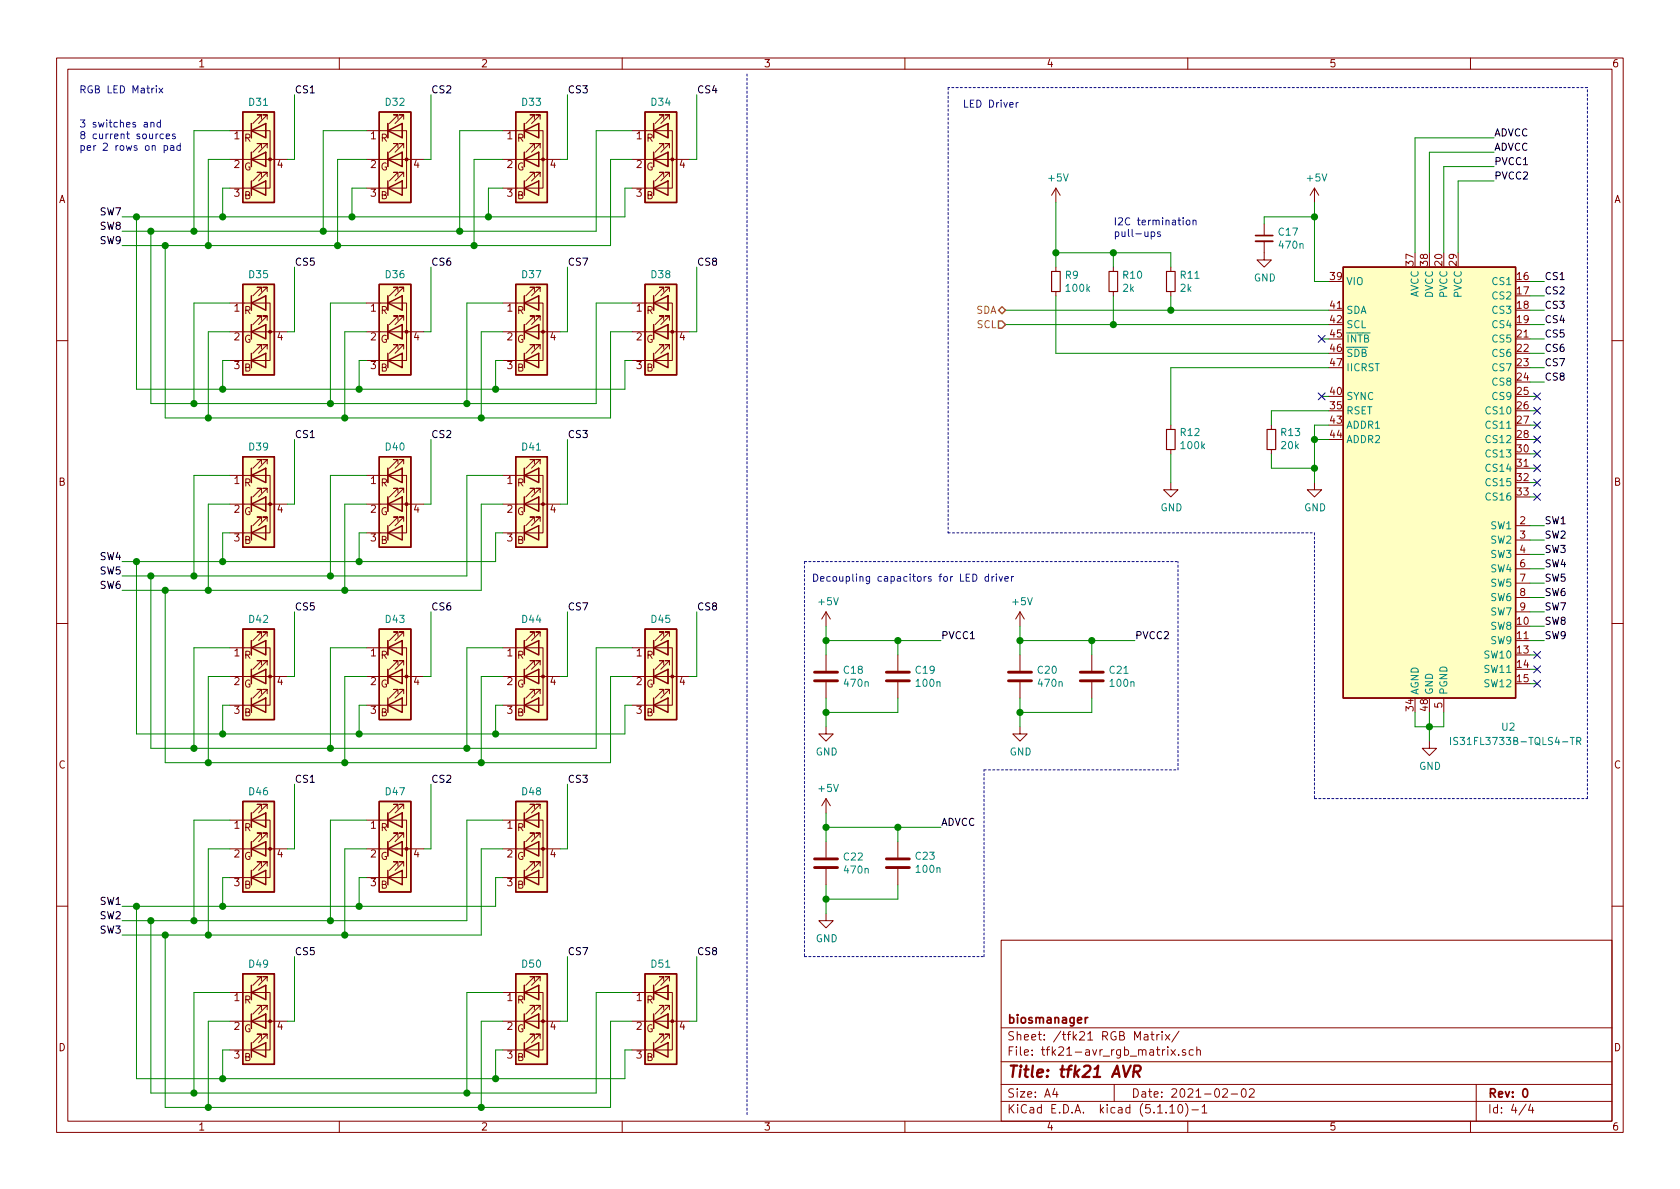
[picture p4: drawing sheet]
EESchema Schematic File Version 4
EELAYER 30 0
EELAYER END
$Descr A4 11693 8268
encoding utf-8
Sheet 4 4
Title "tfk21 AVR"
Date "2021-02-02"
Rev "0"
Comp "biosmanager"
Comment1 ""
Comment2 ""
Comment3 ""
Comment4 ""
$EndDescr
Wire Wire Line
	9150 1950 9250 1950
$Comp
L Device:C_Small C17
U 1 1
P 8800 1650
F 0 "C17" H 8892 1696 50  0000 L CNN
F 1 "470n" H 8892 1605 50  0000 L CNN
F 2 "Capacitor_SMD:C_0805_2012Metric_Pad1.18x1.45mm_HandSolder" H 8800 1650 50  0001 C CNN
F 3 "~" H 8800 1650 50  0001 C CNN
	1    8800 1650
	1    0    0    -1  
$EndComp
Wire Wire Line
	9150 1400 9150 1500
Wire Wire Line
	8800 1550 8800 1500
Wire Wire Line
	8800 1500 9150 1500
Connection ~ 9150 1500
Wire Wire Line
	9150 1500 9150 1950
Wire Wire Line
	7000 2150 8150 2150
Wire Wire Line
	7000 2250 7750 2250
Wire Wire Line
	9250 2550 8150 2550
Wire Wire Line
	8150 2550 8150 2950
$Comp
L Device:R_Small R12
U 1 1
P 8150 3050
F 0 "R12" H 8091 3004 50  0000 R CNN
F 1 "100k" H 8091 3095 50  0000 R CNN
F 2 "Resistor_SMD:R_0805_2012Metric_Pad1.20x1.40mm_HandSolder" H 8150 3050 50  0001 C CNN
F 3 "~" H 8150 3050 50  0001 C CNN
	1    8150 3050
	-1   0    0    1   
$EndComp
Wire Wire Line
	8150 3150 8150 3350
$Comp
L power:GND #PWR042
U 1 1
P 8150 3350
F 0 "#PWR042" H 8150 3100 50  0001 C CNN
F 1 "GND" H 8155 3177 50  0000 C CNN
F 2 "" H 8150 3350 50  0001 C CNN
F 3 "" H 8150 3350 50  0001 C CNN
	1    8150 3350
	1    0    0    -1  
$EndComp
$Comp
L Device:R_Small R9
U 1 1
P 7350 1950
F 0 "R9" H 7409 1996 50  0000 L CNN
F 1 "100k" H 7409 1905 50  0000 L CNN
F 2 "Resistor_SMD:R_0805_2012Metric_Pad1.20x1.40mm_HandSolder" H 7350 1950 50  0001 C CNN
F 3 "~" H 7350 1950 50  0001 C CNN
	1    7350 1950
	1    0    0    -1  
$EndComp
$Comp
L Device:R_Small R10
U 1 1
P 7750 1950
F 0 "R10" H 7809 1996 50  0000 L CNN
F 1 "2k" H 7809 1905 50  0000 L CNN
F 2 "Resistor_SMD:R_0805_2012Metric_Pad1.20x1.40mm_HandSolder" H 7750 1950 50  0001 C CNN
F 3 "~" H 7750 1950 50  0001 C CNN
	1    7750 1950
	1    0    0    -1  
$EndComp
$Comp
L Device:R_Small R11
U 1 1
P 8150 1950
F 0 "R11" H 8209 1996 50  0000 L CNN
F 1 "2k" H 8209 1905 50  0000 L CNN
F 2 "Resistor_SMD:R_0805_2012Metric_Pad1.20x1.40mm_HandSolder" H 8150 1950 50  0001 C CNN
F 3 "~" H 8150 1950 50  0001 C CNN
	1    8150 1950
	1    0    0    -1  
$EndComp
Wire Wire Line
	8150 2150 8150 2050
Connection ~ 8150 2150
Wire Wire Line
	8150 2150 9250 2150
Wire Wire Line
	7750 2050 7750 2250
Connection ~ 7750 2250
Wire Wire Line
	7750 2250 9250 2250
Wire Wire Line
	7350 1850 7350 1750
Wire Wire Line
	7350 1750 7750 1750
Wire Wire Line
	7750 1750 7750 1850
Wire Wire Line
	7750 1750 8150 1750
Wire Wire Line
	8150 1750 8150 1850
Connection ~ 7750 1750
Wire Wire Line
	7350 1750 7350 1400
Connection ~ 7350 1750
Text HLabel 7000 2150 0    50   BiDi ~ 0
SDA
Text HLabel 7000 2250 0    50   Input ~ 0
SCL
Wire Wire Line
	9250 2950 9150 2950
Wire Wire Line
	9150 2950 9150 3050
Wire Wire Line
	9150 3050 9250 3050
Wire Wire Line
	9250 2850 8850 2850
Wire Wire Line
	8850 2850 8850 2950
$Comp
L Device:R_Small R13
U 1 1
P 8850 3050
F 0 "R13" H 8791 3004 50  0000 R CNN
F 1 "20k" H 8791 3095 50  0000 R CNN
F 2 "Resistor_SMD:R_0805_2012Metric_Pad1.20x1.40mm_HandSolder" H 8850 3050 50  0001 C CNN
F 3 "~" H 8850 3050 50  0001 C CNN
	1    8850 3050
	-1   0    0    1   
$EndComp
Wire Wire Line
	9150 3050 9150 3250
Wire Wire Line
	9150 3250 8850 3250
Wire Wire Line
	8850 3250 8850 3150
Connection ~ 9150 3050
Wire Wire Line
	9150 3250 9150 3350
$Comp
L power:GND #PWR043
U 1 1
P 9150 3350
F 0 "#PWR043" H 9150 3100 50  0001 C CNN
F 1 "GND" H 9155 3177 50  0000 C CNN
F 2 "" H 9150 3350 50  0001 C CNN
F 3 "" H 9150 3350 50  0001 C CNN
	1    9150 3350
	1    0    0    -1  
$EndComp
$Comp
L Driver_LED:IS31FL3733-TQ U2
U 1 1
P 9950 3350
F 0 "U2" H 10500 1650 50  0000 C CNN
F 1 "IS31FL3733B-TQLS4-TR" H 10550 1550 50  0000 C CNN
F 2 "Package_QFP:TQFP-48-1EP_7x7mm_P0.5mm_EP5x5mm_ThermalVias" H 9950 3350 50  0001 C CNN
F 3 "https://www.lumissil.com/assets/pdf/core/IS31FL3733B_DS.pdf" H 9950 3350 50  0001 C CNN
	1    9950 3350
	1    0    0    -1  
$EndComp
Wire Wire Line
	9850 4950 9850 5050
Wire Wire Line
	9850 5050 9950 5050
Wire Wire Line
	9950 5050 9950 4950
Wire Wire Line
	9950 5050 10050 5050
Wire Wire Line
	10050 5050 10050 4950
Connection ~ 9950 5050
Wire Wire Line
	9950 5050 9950 5150
$Comp
L Device:C C18
U 1 1
P 5750 4700
F 0 "C18" H 5865 4746 50  0000 L CNN
F 1 "470n" H 5865 4655 50  0000 L CNN
F 2 "Capacitor_SMD:C_0805_2012Metric_Pad1.18x1.45mm_HandSolder" H 5788 4550 50  0001 C CNN
F 3 "~" H 5750 4700 50  0001 C CNN
	1    5750 4700
	1    0    0    -1  
$EndComp
$Comp
L Device:C C19
U 1 1
P 6250 4700
F 0 "C19" H 6365 4746 50  0000 L CNN
F 1 "100n" H 6365 4655 50  0000 L CNN
F 2 "Capacitor_SMD:C_0805_2012Metric_Pad1.18x1.45mm_HandSolder" H 6288 4550 50  0001 C CNN
F 3 "~" H 6250 4700 50  0001 C CNN
	1    6250 4700
	1    0    0    -1  
$EndComp
Wire Wire Line
	5750 4550 5750 4450
Wire Wire Line
	5750 4450 6250 4450
Wire Wire Line
	6250 4450 6250 4550
Wire Wire Line
	6250 4850 6250 4950
Wire Wire Line
	6250 4950 5750 4950
Wire Wire Line
	5750 4950 5750 4850
Wire Wire Line
	5750 4950 5750 5050
Connection ~ 5750 4950
Connection ~ 5750 4450
$Comp
L power:+5V #PWR044
U 1 1
P 5750 4350
F 0 "#PWR044" H 5750 4200 50  0001 C CNN
F 1 "+5V" H 5765 4523 50  0000 C CNN
F 2 "" H 5750 4350 50  0001 C CNN
F 3 "" H 5750 4350 50  0001 C CNN
	1    5750 4350
	1    0    0    -1  
$EndComp
Text Label 6550 4450 0    50   ~ 0
PVCC1
$Comp
L Device:C C20
U 1 1
P 7100 4700
F 0 "C20" H 7215 4746 50  0000 L CNN
F 1 "470n" H 7215 4655 50  0000 L CNN
F 2 "Capacitor_SMD:C_0805_2012Metric_Pad1.18x1.45mm_HandSolder" H 7138 4550 50  0001 C CNN
F 3 "~" H 7100 4700 50  0001 C CNN
	1    7100 4700
	1    0    0    -1  
$EndComp
$Comp
L Device:C C21
U 1 1
P 7600 4700
F 0 "C21" H 7715 4746 50  0000 L CNN
F 1 "100n" H 7715 4655 50  0000 L CNN
F 2 "Capacitor_SMD:C_0805_2012Metric_Pad1.18x1.45mm_HandSolder" H 7638 4550 50  0001 C CNN
F 3 "~" H 7600 4700 50  0001 C CNN
	1    7600 4700
	1    0    0    -1  
$EndComp
Wire Wire Line
	7100 4550 7100 4450
Wire Wire Line
	7100 4450 7600 4450
Wire Wire Line
	7600 4450 7600 4550
Wire Wire Line
	7600 4850 7600 4950
Wire Wire Line
	7600 4950 7100 4950
Wire Wire Line
	7100 4950 7100 4850
Wire Wire Line
	7100 4950 7100 5050
Connection ~ 7100 4950
Connection ~ 7100 4450
$Comp
L power:+5V #PWR045
U 1 1
P 7100 4350
F 0 "#PWR045" H 7100 4200 50  0001 C CNN
F 1 "+5V" H 7115 4523 50  0000 C CNN
F 2 "" H 7100 4350 50  0001 C CNN
F 3 "" H 7100 4350 50  0001 C CNN
	1    7100 4350
	1    0    0    -1  
$EndComp
$Comp
L power:GND #PWR047
U 1 1
P 7100 5050
F 0 "#PWR047" H 7100 4800 50  0001 C CNN
F 1 "GND" H 7105 4877 50  0000 C CNN
F 2 "" H 7100 5050 50  0001 C CNN
F 3 "" H 7100 5050 50  0001 C CNN
	1    7100 5050
	1    0    0    -1  
$EndComp
Text Label 7900 4450 0    50   ~ 0
PVCC2
$Comp
L Device:C C22
U 1 1
P 5750 6000
F 0 "C22" H 5865 6046 50  0000 L CNN
F 1 "470n" H 5865 5955 50  0000 L CNN
F 2 "Capacitor_SMD:C_0805_2012Metric_Pad1.18x1.45mm_HandSolder" H 5788 5850 50  0001 C CNN
F 3 "~" H 5750 6000 50  0001 C CNN
	1    5750 6000
	1    0    0    -1  
$EndComp
$Comp
L Device:C C23
U 1 1
P 6250 6000
F 0 "C23" H 6135 5954 50  0000 R CNN
F 1 "100n" H 6135 6045 50  0000 R CNN
F 2 "Capacitor_SMD:C_0805_2012Metric_Pad1.18x1.45mm_HandSolder" H 6288 5850 50  0001 C CNN
F 3 "~" H 6250 6000 50  0001 C CNN
	1    6250 6000
	-1   0    0    1   
$EndComp
Wire Wire Line
	5750 5850 5750 5750
Wire Wire Line
	5750 5750 6250 5750
Wire Wire Line
	6250 5750 6250 5850
Wire Wire Line
	6250 6150 6250 6250
Wire Wire Line
	6250 6250 5750 6250
Wire Wire Line
	5750 6250 5750 6150
Wire Wire Line
	5750 6250 5750 6350
Connection ~ 5750 6250
Connection ~ 5750 5750
$Comp
L power:+5V #PWR049
U 1 1
P 5750 5650
F 0 "#PWR049" H 5750 5500 50  0001 C CNN
F 1 "+5V" H 5765 5823 50  0000 C CNN
F 2 "" H 5750 5650 50  0001 C CNN
F 3 "" H 5750 5650 50  0001 C CNN
	1    5750 5650
	1    0    0    -1  
$EndComp
$Comp
L power:GND #PWR050
U 1 1
P 5750 6350
F 0 "#PWR050" H 5750 6100 50  0001 C CNN
F 1 "GND" H 5755 6177 50  0000 C CNN
F 2 "" H 5750 6350 50  0001 C CNN
F 3 "" H 5750 6350 50  0001 C CNN
	1    5750 6350
	1    0    0    -1  
$EndComp
Text Label 6550 5750 0    50   ~ 0
ADVCC
Wire Wire Line
	9850 1750 9850 950 
Wire Wire Line
	9850 950  10400 950 
Wire Wire Line
	9950 1750 9950 1050
Wire Wire Line
	9950 1050 10400 1050
Wire Wire Line
	10050 1750 10050 1150
Wire Wire Line
	10050 1150 10400 1150
Wire Wire Line
	10150 1750 10150 1250
Wire Wire Line
	10150 1250 10400 1250
Text Label 10400 950  0    50   ~ 0
ADVCC
Text Label 10400 1050 0    50   ~ 0
ADVCC
Text Label 10400 1250 0    50   ~ 0
PVCC2
Text Label 10400 1150 0    50   ~ 0
PVCC1
Text Notes 5650 4050 0    50   ~ 0
Decoupling capacitors for LED driver
Wire Wire Line
	10650 1950 10750 1950
Wire Wire Line
	10650 2050 10750 2050
Wire Wire Line
	10650 2150 10750 2150
Wire Wire Line
	10650 2250 10750 2250
Wire Wire Line
	10650 3650 10750 3650
Wire Wire Line
	10650 3750 10750 3750
Wire Wire Line
	10650 3850 10750 3850
Wire Wire Line
	10650 3950 10750 3950
Wire Wire Line
	10650 4050 10750 4050
Wire Wire Line
	10650 4150 10750 4150
Wire Wire Line
	10650 4250 10750 4250
Wire Wire Line
	10650 4350 10750 4350
Wire Wire Line
	10650 4450 10750 4450
Wire Wire Line
	10650 4550 10700 4550
Wire Wire Line
	10650 4650 10700 4650
Wire Wire Line
	10650 4750 10700 4750
Text Label 10750 1950 0    50   ~ 0
CS1
Text Label 10750 2050 0    50   ~ 0
CS2
Text Label 10750 2150 0    50   ~ 0
CS3
Text Label 10750 2250 0    50   ~ 0
CS4
Text Label 10750 3650 0    50   ~ 0
SW1
Text Label 10750 3750 0    50   ~ 0
SW2
Text Label 10750 3850 0    50   ~ 0
SW3
Text Label 10750 3950 0    50   ~ 0
SW4
Text Label 10750 4050 0    50   ~ 0
SW5
Text Label 10750 4150 0    50   ~ 0
SW6
Text Label 10750 4250 0    50   ~ 0
SW7
Text Label 10750 4350 0    50   ~ 0
SW8
Text Label 10750 4450 0    50   ~ 0
SW9
Wire Notes Line
	9150 5550 11050 5550
Wire Notes Line
	11050 5550 11050 600 
Wire Notes Line
	11050 600  6600 600 
Wire Notes Line
	6600 3700 9150 3700
Wire Notes Line
	9150 3700 9150 5550
Text Notes 6700 750  0    50   ~ 0
LED Driver
Wire Wire Line
	7350 2450 9250 2450
Wire Wire Line
	7350 2050 7350 2450
Wire Wire Line
	9250 2350 9200 2350
NoConn ~ 9200 2350
Wire Notes Line
	6600 600  6600 3700
Wire Wire Line
	5750 4350 5750 4450
Wire Wire Line
	7100 4350 7100 4450
Wire Wire Line
	5750 5650 5750 5750
Wire Wire Line
	6250 4450 6550 4450
Connection ~ 6250 4450
Wire Wire Line
	7600 4450 7900 4450
Connection ~ 7600 4450
Wire Wire Line
	6250 5750 6550 5750
Connection ~ 6250 5750
Wire Notes Line
	5600 6650 6850 6650
Wire Notes Line
	6850 6650 6850 5350
Wire Notes Line
	6850 5350 8200 5350
Wire Notes Line
	8200 5350 8200 3900
Wire Notes Line
	5600 3900 5600 6650
Wire Notes Line
	5600 3900 8200 3900
Wire Wire Line
	10650 2750 10700 2750
Wire Wire Line
	10650 2850 10700 2850
Wire Wire Line
	10650 2950 10700 2950
Wire Wire Line
	10650 3050 10700 3050
Wire Wire Line
	10650 3150 10700 3150
Wire Wire Line
	10650 3250 10700 3250
Wire Wire Line
	10650 3350 10700 3350
Wire Wire Line
	10650 3450 10700 3450
NoConn ~ 10700 2750
NoConn ~ 10700 2850
NoConn ~ 10700 2950
NoConn ~ 10700 3050
NoConn ~ 10700 3150
NoConn ~ 10700 3250
NoConn ~ 10700 3350
NoConn ~ 10700 3450
Wire Wire Line
	9250 2750 9200 2750
NoConn ~ 9200 2750
$Comp
L power:GND #PWR041
U 1 1
P 8800 1750
F 0 "#PWR041" H 8800 1500 50  0001 C CNN
F 1 "GND" H 8805 1577 50  0000 C CNN
F 2 "" H 8800 1750 50  0001 C CNN
F 3 "" H 8800 1750 50  0001 C CNN
	1    8800 1750
	1    0    0    -1  
$EndComp
$Comp
L power:GND #PWR046
U 1 1
P 5750 5050
F 0 "#PWR046" H 5750 4800 50  0001 C CNN
F 1 "GND" H 5755 4877 50  0000 C CNN
F 2 "" H 5750 5050 50  0001 C CNN
F 3 "" H 5750 5050 50  0001 C CNN
	1    5750 5050
	1    0    0    -1  
$EndComp
$Comp
L power:GND #PWR048
U 1 1
P 9950 5150
F 0 "#PWR048" H 9950 4900 50  0001 C CNN
F 1 "GND" H 9955 4977 50  0000 C CNN
F 2 "" H 9950 5150 50  0001 C CNN
F 3 "" H 9950 5150 50  0001 C CNN
	1    9950 5150
	1    0    0    -1  
$EndComp
Text Notes 7750 1650 0    50   ~ 0
I2C termination \npull-ups
$Comp
L Device:LED_RGBA D31
U 1 1
P 1800 1100
F 0 "D31" H 1800 1500 50  0000 C CNN
F 1 "LED_RGBA" H 1800 1506 50  0001 C CNN
F 2 "random-keyboard-parts:RGB-6028" H 1800 1050 50  0001 C CNN
F 3 "~" H 1800 1050 50  0001 C CNN
	1    1800 1100
	1    0    0    -1  
$EndComp
$Comp
L Device:LED_RGBA D32
U 1 1
P 2750 1100
F 0 "D32" H 2750 1500 50  0000 C CNN
F 1 "LED_RGBA" H 2750 1506 50  0001 C CNN
F 2 "random-keyboard-parts:RGB-6028" H 2750 1050 50  0001 C CNN
F 3 "~" H 2750 1050 50  0001 C CNN
	1    2750 1100
	1    0    0    -1  
$EndComp
$Comp
L Device:LED_RGBA D33
U 1 1
P 3700 1100
F 0 "D33" H 3700 1500 50  0000 C CNN
F 1 "LED_RGBA" H 3700 1506 50  0001 C CNN
F 2 "random-keyboard-parts:RGB-6028" H 3700 1050 50  0001 C CNN
F 3 "~" H 3700 1050 50  0001 C CNN
	1    3700 1100
	1    0    0    -1  
$EndComp
Wire Wire Line
	2000 1100 2050 1100
Wire Wire Line
	1600 1300 1550 1300
Wire Wire Line
	1550 1300 1550 1500
Connection ~ 1550 1500
Wire Wire Line
	1550 1500 2450 1500
Wire Wire Line
	1600 1100 1450 1100
Wire Wire Line
	1450 1100 1450 1700
Connection ~ 1450 1700
Wire Wire Line
	1450 1700 2350 1700
Wire Wire Line
	1600 900  1350 900 
Wire Wire Line
	1350 900  1350 1600
Connection ~ 1350 1600
Wire Wire Line
	2550 1300 2450 1300
Wire Wire Line
	2450 1300 2450 1500
Connection ~ 2450 1500
Wire Wire Line
	2450 1500 3400 1500
Wire Wire Line
	1350 1600 2250 1600
Wire Wire Line
	2550 1100 2350 1100
Wire Wire Line
	2350 1100 2350 1700
Connection ~ 2350 1700
Wire Wire Line
	2350 1700 3300 1700
Wire Wire Line
	2550 900  2250 900 
Wire Wire Line
	2250 900  2250 1600
Connection ~ 2250 1600
Wire Wire Line
	2250 1600 3200 1600
Wire Wire Line
	3900 1100 3950 1100
Wire Wire Line
	3500 1300 3400 1300
Wire Wire Line
	3400 1300 3400 1500
Connection ~ 3400 1500
Wire Wire Line
	3400 1500 4350 1500
Wire Wire Line
	3500 1100 3300 1100
Wire Wire Line
	3300 1100 3300 1700
Connection ~ 3300 1700
Wire Wire Line
	3300 1700 4250 1700
Wire Wire Line
	3200 1600 3200 900 
Wire Wire Line
	3200 900  3500 900 
Connection ~ 3200 1600
Wire Wire Line
	3200 1600 4150 1600
Wire Wire Line
	2950 1100 3000 1100
$Comp
L Device:LED_RGBA D35
U 1 1
P 1800 2300
F 0 "D35" H 1800 2700 50  0000 C CNN
F 1 "LED_RGBA" H 1800 2706 50  0001 C CNN
F 2 "random-keyboard-parts:RGB-6028" H 1800 2250 50  0001 C CNN
F 3 "~" H 1800 2250 50  0001 C CNN
	1    1800 2300
	1    0    0    -1  
$EndComp
Wire Wire Line
	1600 2500 1550 2500
Wire Wire Line
	1550 2500 1550 2700
Wire Wire Line
	1600 2300 1450 2300
Wire Wire Line
	1450 2300 1450 2900
Wire Wire Line
	1600 2100 1350 2100
Wire Wire Line
	1350 2100 1350 2800
$Comp
L Device:LED_RGBA D36
U 1 1
P 2750 2300
F 0 "D36" H 2750 2700 50  0000 C CNN
F 1 "LED_RGBA" H 2750 2706 50  0001 C CNN
F 2 "random-keyboard-parts:RGB-6028" H 2750 2250 50  0001 C CNN
F 3 "~" H 2750 2250 50  0001 C CNN
	1    2750 2300
	1    0    0    -1  
$EndComp
Wire Wire Line
	2550 2500 2500 2500
Wire Wire Line
	2500 2500 2500 2700
Wire Wire Line
	2550 2300 2400 2300
Wire Wire Line
	2400 2300 2400 2900
Wire Wire Line
	2550 2100 2300 2100
Wire Wire Line
	2300 2100 2300 2800
$Comp
L Device:LED_RGBA D37
U 1 1
P 3700 2300
F 0 "D37" H 3700 2700 50  0000 C CNN
F 1 "LED_RGBA" H 3700 2706 50  0001 C CNN
F 2 "random-keyboard-parts:RGB-6028" H 3700 2250 50  0001 C CNN
F 3 "~" H 3700 2250 50  0001 C CNN
	1    3700 2300
	1    0    0    -1  
$EndComp
Wire Wire Line
	3500 2500 3450 2500
Wire Wire Line
	3450 2500 3450 2700
Wire Wire Line
	3500 2300 3350 2300
Wire Wire Line
	3350 2300 3350 2900
Wire Wire Line
	3500 2100 3250 2100
Wire Wire Line
	3250 2100 3250 2800
$Comp
L Device:LED_RGBA D34
U 1 1
P 4600 1100
F 0 "D34" H 4600 1500 50  0000 C CNN
F 1 "LED_RGBA" H 4600 1506 50  0001 C CNN
F 2 "random-keyboard-parts:RGB-6028" H 4600 1050 50  0001 C CNN
F 3 "~" H 4600 1050 50  0001 C CNN
	1    4600 1100
	1    0    0    -1  
$EndComp
Wire Wire Line
	4400 1300 4350 1300
Wire Wire Line
	4350 1300 4350 1500
Wire Wire Line
	4400 1100 4250 1100
Wire Wire Line
	4250 1100 4250 1700
Wire Wire Line
	4400 900  4150 900 
Wire Wire Line
	4150 900  4150 1600
$Comp
L Device:LED_RGBA D38
U 1 1
P 4600 2300
F 0 "D38" H 4600 2700 50  0000 C CNN
F 1 "LED_RGBA" H 4600 2706 50  0001 C CNN
F 2 "random-keyboard-parts:RGB-6028" H 4600 2250 50  0001 C CNN
F 3 "~" H 4600 2250 50  0001 C CNN
	1    4600 2300
	1    0    0    -1  
$EndComp
Wire Wire Line
	4400 2500 4350 2500
Wire Wire Line
	4350 2500 4350 2700
Wire Wire Line
	4400 2300 4250 2300
Wire Wire Line
	4250 2300 4250 2900
Wire Wire Line
	4400 2100 4150 2100
Wire Wire Line
	4150 2100 4150 2800
$Comp
L Device:LED_RGBA D39
U 1 1
P 1800 3500
F 0 "D39" H 1800 3900 50  0000 C CNN
F 1 "LED_RGBA" H 1800 3906 50  0001 C CNN
F 2 "random-keyboard-parts:RGB-6028" H 1800 3450 50  0001 C CNN
F 3 "~" H 1800 3450 50  0001 C CNN
	1    1800 3500
	1    0    0    -1  
$EndComp
Wire Wire Line
	1600 3700 1550 3700
Wire Wire Line
	1550 3700 1550 3900
Wire Wire Line
	1600 3500 1450 3500
Wire Wire Line
	1450 3500 1450 4100
Wire Wire Line
	1600 3300 1350 3300
Wire Wire Line
	1350 3300 1350 4000
$Comp
L Device:LED_RGBA D40
U 1 1
P 2750 3500
F 0 "D40" H 2750 3900 50  0000 C CNN
F 1 "LED_RGBA" H 2750 3906 50  0001 C CNN
F 2 "random-keyboard-parts:RGB-6028" H 2750 3450 50  0001 C CNN
F 3 "~" H 2750 3450 50  0001 C CNN
	1    2750 3500
	1    0    0    -1  
$EndComp
Wire Wire Line
	2550 3700 2500 3700
Wire Wire Line
	2500 3700 2500 3900
Wire Wire Line
	2550 3500 2400 3500
Wire Wire Line
	2400 3500 2400 4100
Wire Wire Line
	2550 3300 2300 3300
Wire Wire Line
	2300 3300 2300 4000
$Comp
L Device:LED_RGBA D41
U 1 1
P 3700 3500
F 0 "D41" H 3700 3900 50  0000 C CNN
F 1 "LED_RGBA" H 3700 3906 50  0001 C CNN
F 2 "random-keyboard-parts:RGB-6028" H 3700 3450 50  0001 C CNN
F 3 "~" H 3700 3450 50  0001 C CNN
	1    3700 3500
	1    0    0    -1  
$EndComp
Wire Wire Line
	3500 3700 3450 3700
Wire Wire Line
	3450 3700 3450 3900
Wire Wire Line
	3500 3500 3350 3500
Wire Wire Line
	3350 3500 3350 4100
Wire Wire Line
	3500 3300 3250 3300
Wire Wire Line
	3250 3300 3250 4000
Wire Wire Line
	1550 2700 2500 2700
Connection ~ 1550 2700
Connection ~ 2500 2700
Wire Wire Line
	2500 2700 3450 2700
Connection ~ 3450 2700
Wire Wire Line
	3450 2700 4350 2700
Connection ~ 1350 2800
Wire Wire Line
	1350 2800 2300 2800
Connection ~ 2300 2800
Wire Wire Line
	2300 2800 3250 2800
Connection ~ 3250 2800
Wire Wire Line
	3250 2800 4150 2800
Connection ~ 1450 2900
Wire Wire Line
	1450 2900 2400 2900
Connection ~ 2400 2900
Wire Wire Line
	2400 2900 3350 2900
Connection ~ 3350 2900
Wire Wire Line
	3350 2900 4250 2900
Wire Wire Line
	850  3900 950  3900
Wire Wire Line
	1550 3900 2500 3900
Connection ~ 1550 3900
Connection ~ 2500 3900
Wire Wire Line
	2500 3900 3450 3900
Connection ~ 1350 4000
Wire Wire Line
	1350 4000 1050 4000
Connection ~ 2300 4000
Wire Wire Line
	2300 4000 1350 4000
Wire Wire Line
	3250 4000 2300 4000
Wire Wire Line
	850  4100 1150 4100
Connection ~ 1450 4100
Wire Wire Line
	1450 4100 2400 4100
Connection ~ 2400 4100
Wire Wire Line
	2400 4100 3350 4100
$Comp
L Device:LED_RGBA D42
U 1 1
P 1800 4700
F 0 "D42" H 1800 5100 50  0000 C CNN
F 1 "LED_RGBA" H 1800 5106 50  0001 C CNN
F 2 "random-keyboard-parts:RGB-6028" H 1800 4650 50  0001 C CNN
F 3 "~" H 1800 4650 50  0001 C CNN
	1    1800 4700
	1    0    0    -1  
$EndComp
Wire Wire Line
	1600 4900 1550 4900
Wire Wire Line
	1550 4900 1550 5100
Wire Wire Line
	1600 4700 1450 4700
Wire Wire Line
	1450 4700 1450 5300
Wire Wire Line
	1600 4500 1350 4500
Wire Wire Line
	1350 4500 1350 5200
$Comp
L Device:LED_RGBA D43
U 1 1
P 2750 4700
F 0 "D43" H 2750 5100 50  0000 C CNN
F 1 "LED_RGBA" H 2750 5106 50  0001 C CNN
F 2 "random-keyboard-parts:RGB-6028" H 2750 4650 50  0001 C CNN
F 3 "~" H 2750 4650 50  0001 C CNN
	1    2750 4700
	1    0    0    -1  
$EndComp
Wire Wire Line
	2550 4900 2500 4900
Wire Wire Line
	2500 4900 2500 5100
Wire Wire Line
	2550 4700 2400 4700
Wire Wire Line
	2400 4700 2400 5300
Wire Wire Line
	2550 4500 2300 4500
Wire Wire Line
	2300 4500 2300 5200
$Comp
L Device:LED_RGBA D44
U 1 1
P 3700 4700
F 0 "D44" H 3700 5100 50  0000 C CNN
F 1 "LED_RGBA" H 3700 5106 50  0001 C CNN
F 2 "random-keyboard-parts:RGB-6028" H 3700 4650 50  0001 C CNN
F 3 "~" H 3700 4650 50  0001 C CNN
	1    3700 4700
	1    0    0    -1  
$EndComp
Wire Wire Line
	3500 4900 3450 4900
Wire Wire Line
	3450 4900 3450 5100
Wire Wire Line
	3500 4700 3350 4700
Wire Wire Line
	3350 4700 3350 5300
Wire Wire Line
	3500 4500 3250 4500
Wire Wire Line
	3250 4500 3250 5200
$Comp
L Device:LED_RGBA D45
U 1 1
P 4600 4700
F 0 "D45" H 4600 5100 50  0000 C CNN
F 1 "LED_RGBA" H 4600 5106 50  0001 C CNN
F 2 "random-keyboard-parts:RGB-6028" H 4600 4650 50  0001 C CNN
F 3 "~" H 4600 4650 50  0001 C CNN
	1    4600 4700
	1    0    0    -1  
$EndComp
Wire Wire Line
	4400 4900 4350 4900
Wire Wire Line
	4350 4900 4350 5100
Wire Wire Line
	4400 4700 4250 4700
Wire Wire Line
	4250 4700 4250 5300
Wire Wire Line
	4400 4500 4150 4500
Wire Wire Line
	4150 4500 4150 5200
$Comp
L Device:LED_RGBA D46
U 1 1
P 1800 5900
F 0 "D46" H 1800 6300 50  0000 C CNN
F 1 "LED_RGBA" H 1800 6306 50  0001 C CNN
F 2 "random-keyboard-parts:RGB-6028" H 1800 5850 50  0001 C CNN
F 3 "~" H 1800 5850 50  0001 C CNN
	1    1800 5900
	1    0    0    -1  
$EndComp
Wire Wire Line
	1600 6100 1550 6100
Wire Wire Line
	1550 6100 1550 6300
Wire Wire Line
	1600 5900 1450 5900
Wire Wire Line
	1450 5900 1450 6500
Wire Wire Line
	1600 5700 1350 5700
Wire Wire Line
	1350 5700 1350 6400
$Comp
L Device:LED_RGBA D47
U 1 1
P 2750 5900
F 0 "D47" H 2750 6300 50  0000 C CNN
F 1 "LED_RGBA" H 2750 6306 50  0001 C CNN
F 2 "random-keyboard-parts:RGB-6028" H 2750 5850 50  0001 C CNN
F 3 "~" H 2750 5850 50  0001 C CNN
	1    2750 5900
	1    0    0    -1  
$EndComp
Wire Wire Line
	2550 6100 2500 6100
Wire Wire Line
	2500 6100 2500 6300
Wire Wire Line
	2550 5900 2400 5900
Wire Wire Line
	2400 5900 2400 6500
Wire Wire Line
	2550 5700 2300 5700
Wire Wire Line
	2300 5700 2300 6400
$Comp
L Device:LED_RGBA D48
U 1 1
P 3700 5900
F 0 "D48" H 3700 6300 50  0000 C CNN
F 1 "LED_RGBA" H 3700 6306 50  0001 C CNN
F 2 "random-keyboard-parts:RGB-6028" H 3700 5850 50  0001 C CNN
F 3 "~" H 3700 5850 50  0001 C CNN
	1    3700 5900
	1    0    0    -1  
$EndComp
Wire Wire Line
	3500 6100 3450 6100
Wire Wire Line
	3450 6100 3450 6300
Wire Wire Line
	3500 5900 3350 5900
Wire Wire Line
	3350 5900 3350 6500
Wire Wire Line
	3500 5700 3250 5700
Wire Wire Line
	3250 5700 3250 6400
Wire Wire Line
	4250 5300 3350 5300
Connection ~ 1450 5300
Wire Wire Line
	1450 5300 1150 5300
Connection ~ 2400 5300
Wire Wire Line
	2400 5300 1450 5300
Connection ~ 3350 5300
Wire Wire Line
	3350 5300 2400 5300
Wire Wire Line
	4150 5200 3250 5200
Connection ~ 1350 5200
Wire Wire Line
	1350 5200 1050 5200
Connection ~ 2300 5200
Wire Wire Line
	2300 5200 1350 5200
Connection ~ 3250 5200
Wire Wire Line
	3250 5200 2300 5200
Wire Wire Line
	4350 5100 3450 5100
Connection ~ 1550 5100
Wire Wire Line
	1550 5100 950  5100
Connection ~ 2500 5100
Wire Wire Line
	2500 5100 1550 5100
Connection ~ 3450 5100
Wire Wire Line
	3450 5100 2500 5100
Connection ~ 2500 6300
Wire Wire Line
	2500 6300 1550 6300
Wire Wire Line
	3450 6300 2500 6300
Connection ~ 2300 6400
Wire Wire Line
	2300 6400 1350 6400
Wire Wire Line
	3250 6400 2300 6400
Connection ~ 2400 6500
Wire Wire Line
	2400 6500 1450 6500
Wire Wire Line
	3350 6500 2400 6500
Wire Wire Line
	2050 1100 2050 650 
Wire Wire Line
	2000 5900 2050 5900
Wire Wire Line
	2000 4700 2050 4700
Wire Wire Line
	2000 3500 2050 3500
Wire Wire Line
	2000 2300 2050 2300
Wire Wire Line
	2950 2300 3000 2300
Wire Wire Line
	2950 3500 3000 3500
Wire Wire Line
	3000 4700 2950 4700
Wire Wire Line
	3000 1100 3000 650 
Wire Wire Line
	3000 5900 2950 5900
Wire Wire Line
	3900 5900 3950 5900
Wire Wire Line
	3950 4700 3900 4700
Wire Wire Line
	3900 3500 3950 3500
Wire Wire Line
	3950 2300 3900 2300
Wire Wire Line
	3950 1100 3950 650 
Wire Wire Line
	4850 4700 4800 4700
Wire Wire Line
	4850 2300 4800 2300
Wire Wire Line
	4850 1100 4800 1100
Wire Wire Line
	4850 1100 4850 650 
Text Label 2050 650  0    50   ~ 0
CS1
Text Label 3000 650  0    50   ~ 0
CS2
Text Label 3950 650  0    50   ~ 0
CS3
Text Label 4850 650  0    50   ~ 0
CS4
Text Label 850  3900 2    50   ~ 0
SW4
Text Label 850  4000 2    50   ~ 0
SW5
Text Label 850  4100 2    50   ~ 0
SW6
Wire Wire Line
	4800 7100 4850 7100
Text Notes 550  650  0    50   ~ 0
RGB LED Matrix
Connection ~ 3350 7700
Wire Wire Line
	4250 7700 3350 7700
Wire Wire Line
	3900 7100 3950 7100
Wire Wire Line
	2000 7100 2050 7100
Connection ~ 3250 7600
Wire Wire Line
	4150 7600 3250 7600
Connection ~ 3450 7500
Wire Wire Line
	4350 7500 3450 7500
Wire Wire Line
	4150 6900 4150 7600
Wire Wire Line
	4400 6900 4150 6900
Wire Wire Line
	4250 7100 4250 7700
Wire Wire Line
	4400 7100 4250 7100
Wire Wire Line
	4350 7300 4350 7500
Wire Wire Line
	4400 7300 4350 7300
$Comp
L Device:LED_RGBA D51
U 1 1
P 4600 7100
F 0 "D51" H 4600 7500 50  0000 C CNN
F 1 "LED_RGBA" H 4600 7506 50  0001 C CNN
F 2 "random-keyboard-parts:RGB-6028" H 4600 7050 50  0001 C CNN
F 3 "~" H 4600 7050 50  0001 C CNN
	1    4600 7100
	1    0    0    -1  
$EndComp
Wire Wire Line
	3250 6900 3250 7600
Wire Wire Line
	3500 6900 3250 6900
Wire Wire Line
	3350 7100 3350 7700
Wire Wire Line
	3500 7100 3350 7100
Wire Wire Line
	3450 7300 3450 7500
Wire Wire Line
	3500 7300 3450 7300
$Comp
L Device:LED_RGBA D50
U 1 1
P 3700 7100
F 0 "D50" H 3700 7500 50  0000 C CNN
F 1 "LED_RGBA" H 3700 7506 50  0001 C CNN
F 2 "random-keyboard-parts:RGB-6028" H 3700 7050 50  0001 C CNN
F 3 "~" H 3700 7050 50  0001 C CNN
	1    3700 7100
	1    0    0    -1  
$EndComp
Wire Wire Line
	1350 6900 1350 7600
Wire Wire Line
	1600 6900 1350 6900
Wire Wire Line
	1450 7100 1450 7700
Wire Wire Line
	1600 7100 1450 7100
Wire Wire Line
	1550 7300 1550 7500
Wire Wire Line
	1600 7300 1550 7300
$Comp
L Device:LED_RGBA D49
U 1 1
P 1800 7100
F 0 "D49" H 1800 7500 50  0000 C CNN
F 1 "LED_RGBA" H 1800 7506 50  0001 C CNN
F 2 "random-keyboard-parts:RGB-6028" H 1800 7050 50  0001 C CNN
F 3 "~" H 1800 7050 50  0001 C CNN
	1    1800 7100
	1    0    0    -1  
$EndComp
Wire Notes Line
	5200 7750 5200 500 
Wire Wire Line
	950  1500 950  2700
Wire Wire Line
	950  1500 1550 1500
Wire Wire Line
	950  2700 1550 2700
Wire Wire Line
	1050 1600 1050 2800
Wire Wire Line
	1050 1600 1350 1600
Wire Wire Line
	1050 2800 1350 2800
Wire Wire Line
	1150 1700 1150 2900
Wire Wire Line
	1150 1700 1450 1700
Wire Wire Line
	1150 2900 1450 2900
Wire Wire Line
	950  3900 950  5100
Connection ~ 950  3900
Wire Wire Line
	950  3900 1550 3900
Wire Wire Line
	1050 4000 1050 5200
Connection ~ 1050 4000
Wire Wire Line
	1050 4000 850  4000
Wire Wire Line
	1150 4100 1150 5300
Connection ~ 1150 4100
Wire Wire Line
	1150 4100 1450 4100
Wire Wire Line
	1550 6300 950  6300
Connection ~ 1550 6300
Wire Wire Line
	1350 6400 1050 6400
Connection ~ 1350 6400
Wire Wire Line
	1450 6500 1150 6500
Connection ~ 1450 6500
Wire Wire Line
	950  6300 950  7500
Wire Wire Line
	950  7500 1550 7500
Connection ~ 950  6300
Wire Wire Line
	950  6300 850  6300
Connection ~ 1550 7500
Wire Wire Line
	1350 7600 1050 7600
Wire Wire Line
	1050 7600 1050 6400
Connection ~ 1350 7600
Connection ~ 1050 6400
Wire Wire Line
	1050 6400 850  6400
Wire Wire Line
	1450 7700 1150 7700
Wire Wire Line
	1150 7700 1150 6500
Connection ~ 1450 7700
Connection ~ 1150 6500
Wire Wire Line
	1150 6500 850  6500
Text Label 850  1500 2    50   ~ 0
SW7
Text Label 850  1600 2    50   ~ 0
SW8
Text Label 850  1700 2    50   ~ 0
SW9
NoConn ~ 10700 4550
NoConn ~ 10700 4650
NoConn ~ 10700 4750
Wire Wire Line
	2050 2300 2050 1850
Text Label 2050 1850 0    50   ~ 0
CS5
Wire Wire Line
	3000 2300 3000 1850
Text Label 3000 1850 0    50   ~ 0
CS6
Wire Wire Line
	3950 2300 3950 1850
Text Label 3950 1850 0    50   ~ 0
CS7
Wire Wire Line
	4850 2300 4850 1850
Text Label 4850 1850 0    50   ~ 0
CS8
Wire Wire Line
	2050 3500 2050 3050
Text Label 2050 3050 0    50   ~ 0
CS1
Wire Wire Line
	3000 3500 3000 3050
Text Label 3000 3050 0    50   ~ 0
CS2
Wire Wire Line
	3950 3500 3950 3050
Text Label 3950 3050 0    50   ~ 0
CS3
Wire Wire Line
	2050 4700 2050 4250
Text Label 2050 4250 0    50   ~ 0
CS5
Wire Wire Line
	3000 4700 3000 4250
Text Label 3000 4250 0    50   ~ 0
CS6
Wire Wire Line
	3950 4700 3950 4250
Text Label 3950 4250 0    50   ~ 0
CS7
Wire Wire Line
	4850 4700 4850 4250
Text Label 4850 4250 0    50   ~ 0
CS8
Wire Wire Line
	2050 5900 2050 5450
Text Label 2050 5450 0    50   ~ 0
CS1
Wire Wire Line
	3000 5900 3000 5450
Text Label 3000 5450 0    50   ~ 0
CS2
Wire Wire Line
	3950 5900 3950 5450
Text Label 3950 5450 0    50   ~ 0
CS3
Wire Wire Line
	2050 7100 2050 6650
Text Label 2050 6650 0    50   ~ 0
CS5
Wire Wire Line
	3950 7100 3950 6650
Text Label 3950 6650 0    50   ~ 0
CS7
Wire Wire Line
	4850 7100 4850 6650
Text Label 4850 6650 0    50   ~ 0
CS8
Text Notes 550  1050 0    50   ~ 0
3 switches and\n8 current sources\nper 2 rows on pad
Wire Wire Line
	10650 2350 10750 2350
Wire Wire Line
	10650 2450 10750 2450
Wire Wire Line
	10650 2550 10750 2550
Wire Wire Line
	10650 2650 10750 2650
Text Label 10750 2350 0    50   ~ 0
CS5
Text Label 10750 2450 0    50   ~ 0
CS6
Text Label 10750 2550 0    50   ~ 0
CS7
Text Label 10750 2650 0    50   ~ 0
CS8
$Comp
L power:+5V #PWR039
U 1 1
P 9150 1400
F 0 "#PWR039" H 9150 1250 50  0001 C CNN
F 1 "+5V" H 9165 1573 50  0000 C CNN
F 2 "" H 9150 1400 50  0001 C CNN
F 3 "" H 9150 1400 50  0001 C CNN
	1    9150 1400
	1    0    0    -1  
$EndComp
$Comp
L power:+5V #PWR040
U 1 1
P 7350 1400
F 0 "#PWR040" H 7350 1250 50  0001 C CNN
F 1 "+5V" H 7365 1573 50  0000 C CNN
F 2 "" H 7350 1400 50  0001 C CNN
F 3 "" H 7350 1400 50  0001 C CNN
	1    7350 1400
	1    0    0    -1  
$EndComp
Wire Wire Line
	1350 7600 3250 7600
Wire Wire Line
	1450 7700 3350 7700
Wire Wire Line
	1550 7500 3450 7500
Connection ~ 1150 1700
Connection ~ 1050 1600
Connection ~ 950  1500
Text Label 850  6500 2    50   ~ 0
SW3
Text Label 850  6400 2    50   ~ 0
SW2
Text Label 850  6300 2    50   ~ 0
SW1
Wire Wire Line
	850  1600 1050 1600
Wire Wire Line
	850  1700 1150 1700
Wire Wire Line
	850  1500 950  1500
Connection ~ 9150 3250
$EndSCHEMATC
